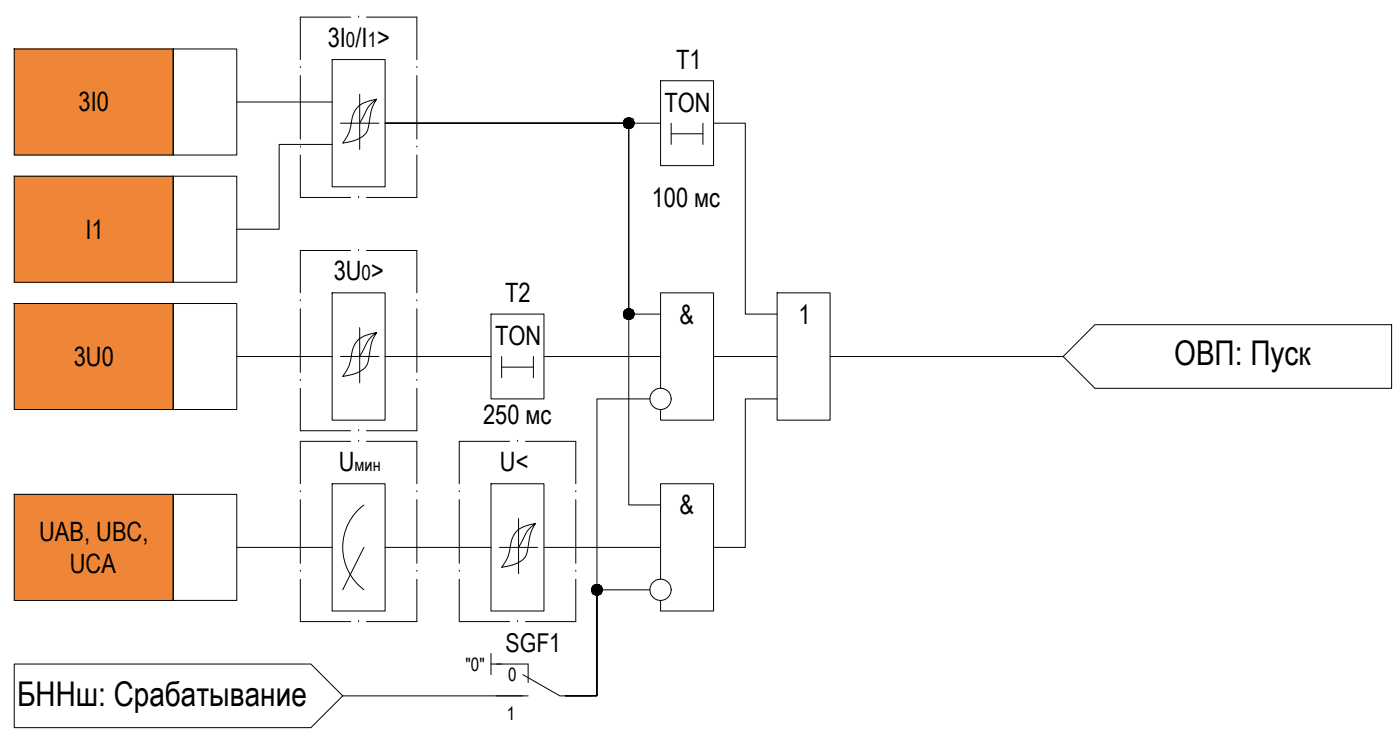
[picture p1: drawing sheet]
<svg xmlns="http://www.w3.org/2000/svg" width="946mm" height="502mm" viewBox="0 0 946 502" stroke-linecap="round" stroke-linejoin="round" font-family="sans-serif">
<!-- layer: 0 -->
<g fill="none" stroke="#000" stroke-width=".68">
<path d="M10 33h107v72h-107zM117 33h43v72h-43zM225 40h35v86h-35zM447 55h35v57h-35zM160 69h65M243 64v37M255 67a25 25 0 0 0-5 12l-1 5a12 12 0 0 1-10 11l-7 2 3-6 2-5a18 18 0 0 1 7-16l4-1 7-2-6 5-6 11h-13M225 98h-36v57h-29M243 83h13M260 83h165v258h22M447 83h-187h165v129h22M454 83v15"/>
<path d="M454 90h21M475 83v15M482 83h22v129h21M10 119h107v72h-107zM117 119h43v72h-43zM225 198h35v86h-35zM525 198h36v86h-36zM10 205h107v72h-107zM117 205h43v72h-43zM332 212h36v57h-36zM740 219h201v43h-201l-21-21zM243 221v38"/>
<path d="M255 225a35 35 0 0 0-6 18v2a14 14 0 0 1-13 8l-4 1a30 30 0 0 0 6-17 15 15 0 0 1 13-12h4l-6 5-6 11h-13M160 241h65M243 241h13M260 241h72M339 241v14M339 248h22M361 241v14M368 241h79M482 241h43M561 241h158M439 269h-35v201h-22h22v-72h35M447 262v-64h35v86h-35v-7"/>
<path d="M525 269h-21v101h-22M10 334h107v72h-107zM117 334h43v72h-43zM225 327h35v86h-35zM332 327h36v86h-36zM246 341a36 36 0 0 0 0 57M351 350v37M362 354a35 35 0 0 0-5 18l-1 2a13 13 0 0 1-11 8l-6 1a30 30 0 0 0 7-18 15 15 0 0 1 13-11h3l-5 5-6 11h-13M160 370h65M246 370l-14 28M260 370h72M351 370h13"/>
<path d="M368 370h79M447 391v-64h35v86h-35v-7M10 448h200l22 22-22 21h-200zM332 441v15M332 448h7M232 470h121"/>
<circle cx="425" cy="83" r="4"/>
<circle cx="425" cy="212" r="4"/>
<circle cx="447" cy="269" r="7"/>
<circle cx="404" cy="398" r="4"/>
<circle cx="447" cy="398" r="7"/>
</g>
<g fill="none" stroke="#000" stroke-width=".68">
<path d="M237 12h-34v28M242 12h.1M248 12h34v28M203 46h.1M203 51v43M282 46h.1M282 51v43M203 99h.1M282 99h.1M203 105v28h34M282 105v28h-34M242 133h.1"/>
<path d="M237 169h-34v29M242 169h.1M248 169h34v29M203 203h.1M203 209v43M282 203h.1M282 209v43M203 257h.1M282 257h.1M203 262v29h34M282 262v29h-34M237 298h-34v29"/>
<path d="M242 291h.1M242 298h.1M248 298h34v29M345 298h-35v29M350 298h.1M355 298h34v29M203 332h.1M203 337v43M282 332h.1M282 337v43M310 332h.1M310 337v43"/>
<path d="M389 332h.1M389 337v43M203 386h.1M203 391v29h34M282 386h.1M282 391v29h-34M310 386h.1M310 391v29h35M389 386h.1M389 391v29h-34M242 420h.1M350 420h.1"/>
<path d="M336 448h21v13M353 456l25 14h22M336 470h21"/>
</g>
<!-- layer: 0 -->
<g fill="#000" stroke="#000" stroke-width=".68">
<path d="M425 80h1zM424 80h2z"/>
<path d="M424 80h3zM423 80h4z"/>
<path d="M423 80h4zM423 80h4z"/>
<path d="M424 87h2zM424 87h1z"/>
<path d="M423 86h4zM423 86l3 1z"/>
<path d="M423 80l5 1zM422 81l1-1 5 1z"/>
<path d="M423 86h4zM423 86h4z"/>
<path d="M422 81h6zM422 81h6h-6z"/>
<path d="M422 86h5h1zM422 86h5h-4z"/>
<path d="M422 81l6 1v-1zM422 81l6 1h-6z"/>
<path d="M422 85l6 1v-1zM422 85l6 1h-6z"/>
<path d="M422 82l7 1-1-1zM422 82l7 1h-7z"/>
<path d="M422 85h6zM422 85h6h-6z"/>
<path d="M422 83h7zM422 83h7h-8z"/>
<path d="M422 84l6 1 1-1zM422 84l6 1h-6z"/>
<path d="M421 83l8 1v-1zM421 83l8 1h-7z"/>
<path d="M425 209h1zM424 209h2z"/>
<path d="M424 209h3zM423 209h4z"/>
<path d="M424 216h2zM424 216h1z"/>
<path d="M423 209h4zM423 209h4z"/>
<path d="M423 215h4zM423 215l3 1z"/>
<path d="M423 209l5 1-1-1zM422 210l1-1 5 1z"/>
<path d="M423 215h4zM423 215h4z"/>
<path d="M422 210h6zM422 210h6h-6z"/>
<path d="M422 215h5h1zM422 215h5z"/>
<path d="M422 210l6 1v-1zM422 210l6 1h-6z"/>
<path d="M422 214l6 1v-1zM422 214l6 1h-6z"/>
<path d="M422 211h7h-1zM422 211h7h-7z"/>
<path d="M422 213l6 1v-1zM422 213l6 1h-6z"/>
<path d="M422 211l7 1v-1zM422 211l7 1h-8z"/>
<path d="M422 213h6h1zM422 213h6h-6z"/>
<path d="M421 212l8 1v-1zM421 212l8 1h-7z"/>
<path d="M403 395h2zM403 395h2z"/>
<path d="M403 395h2zM402 395h3z"/>
<path d="M402 395h4zM401 395h5z"/>
<path d="M401 395l5 1v-1zM401 396v-1l5 1z"/>
<path d="M401 396h6h-1zM401 396h6h-6z"/>
<path d="M401 396l6 1v-1zM401 396l6 1h-7z"/>
<path d="M400 397l7 1v-1zM400 397l7 1h-7z"/>
<path d="M400 400h7zM400 400h7h-6z"/>
<path d="M400 398h7zM400 398h7h-7z"/>
<path d="M400 399l7 1v-1zM400 399l7 1h-7z"/>
<path d="M400 398l7 1v-1zM400 398l7 1h-7z"/>
<path d="M403 402h2zM403 402h1z"/>
<path d="M402 402h3zM402 402h3z"/>
<path d="M401 401h5zM401 401l4 1z"/>
<path d="M401 401h5zM401 401h5z"/>
<path d="M401 400l5 1 1-1zM401 400l5 1h-5z"/>
</g>
<g fill="#ef8637" stroke="#ef8637" stroke-width=".68">
<path d="M10 33l107 72v-72zM10 33l107 72h-107z"/>
<path d="M10 119l107 72v-72zM10 119l107 72h-107z"/>
<path d="M10 205l107 72v-72zM10 205l107 72h-107z"/>
<path d="M10 334l107 72v-72zM10 334l107 72h-107z"/>
</g>
<g font-size="23">
<text x="794" y="247">ОВП: Пуск</text>
<text x="12" y="477">БННш: Срабатывание</text>
</g>
<g font-size="18">
<text x="222" y="32">3I /I &gt;</text>
<text x="457" y="47">T1</text>
<text x="53" y="75">3I0</text>
<text x="449" y="75">TON</text>
<text x="441" y="140">100 мс</text>
<text x="58" y="161">I1</text>
<text x="226" y="189">3U &gt;</text>
<text x="341" y="204">T2</text>
<text x="459" y="219">&amp;</text>
<text x="540" y="219">1</text>
<text x="335" y="233">TON</text>
<text x="50" y="247">3U0</text>
<text x="327" y="287">250 мс</text>
<text x="229" y="318">U</text>
<text x="338" y="318">U&lt;</text>
<text x="459" y="347">&amp;</text>
<text x="26" y="365">UAB, UBC,</text>
<text x="47" y="387">UCA</text>
</g>
<text font-size="17.5" x="342" y="440">SGF1</text>
<g font-size="14">
<text x="234" y="32">0</text>
<text x="248" y="32">1</text>
<text x="244" y="189">0</text>
</g>
<g font-size="12.5">
<text x="315" y="453">&quot;0&quot;</text>
<text x="343" y="460">0</text>
<text x="343" y="486">1</text>
</g>
<text font-size="12" x="240" y="318">мин</text>
</svg>
